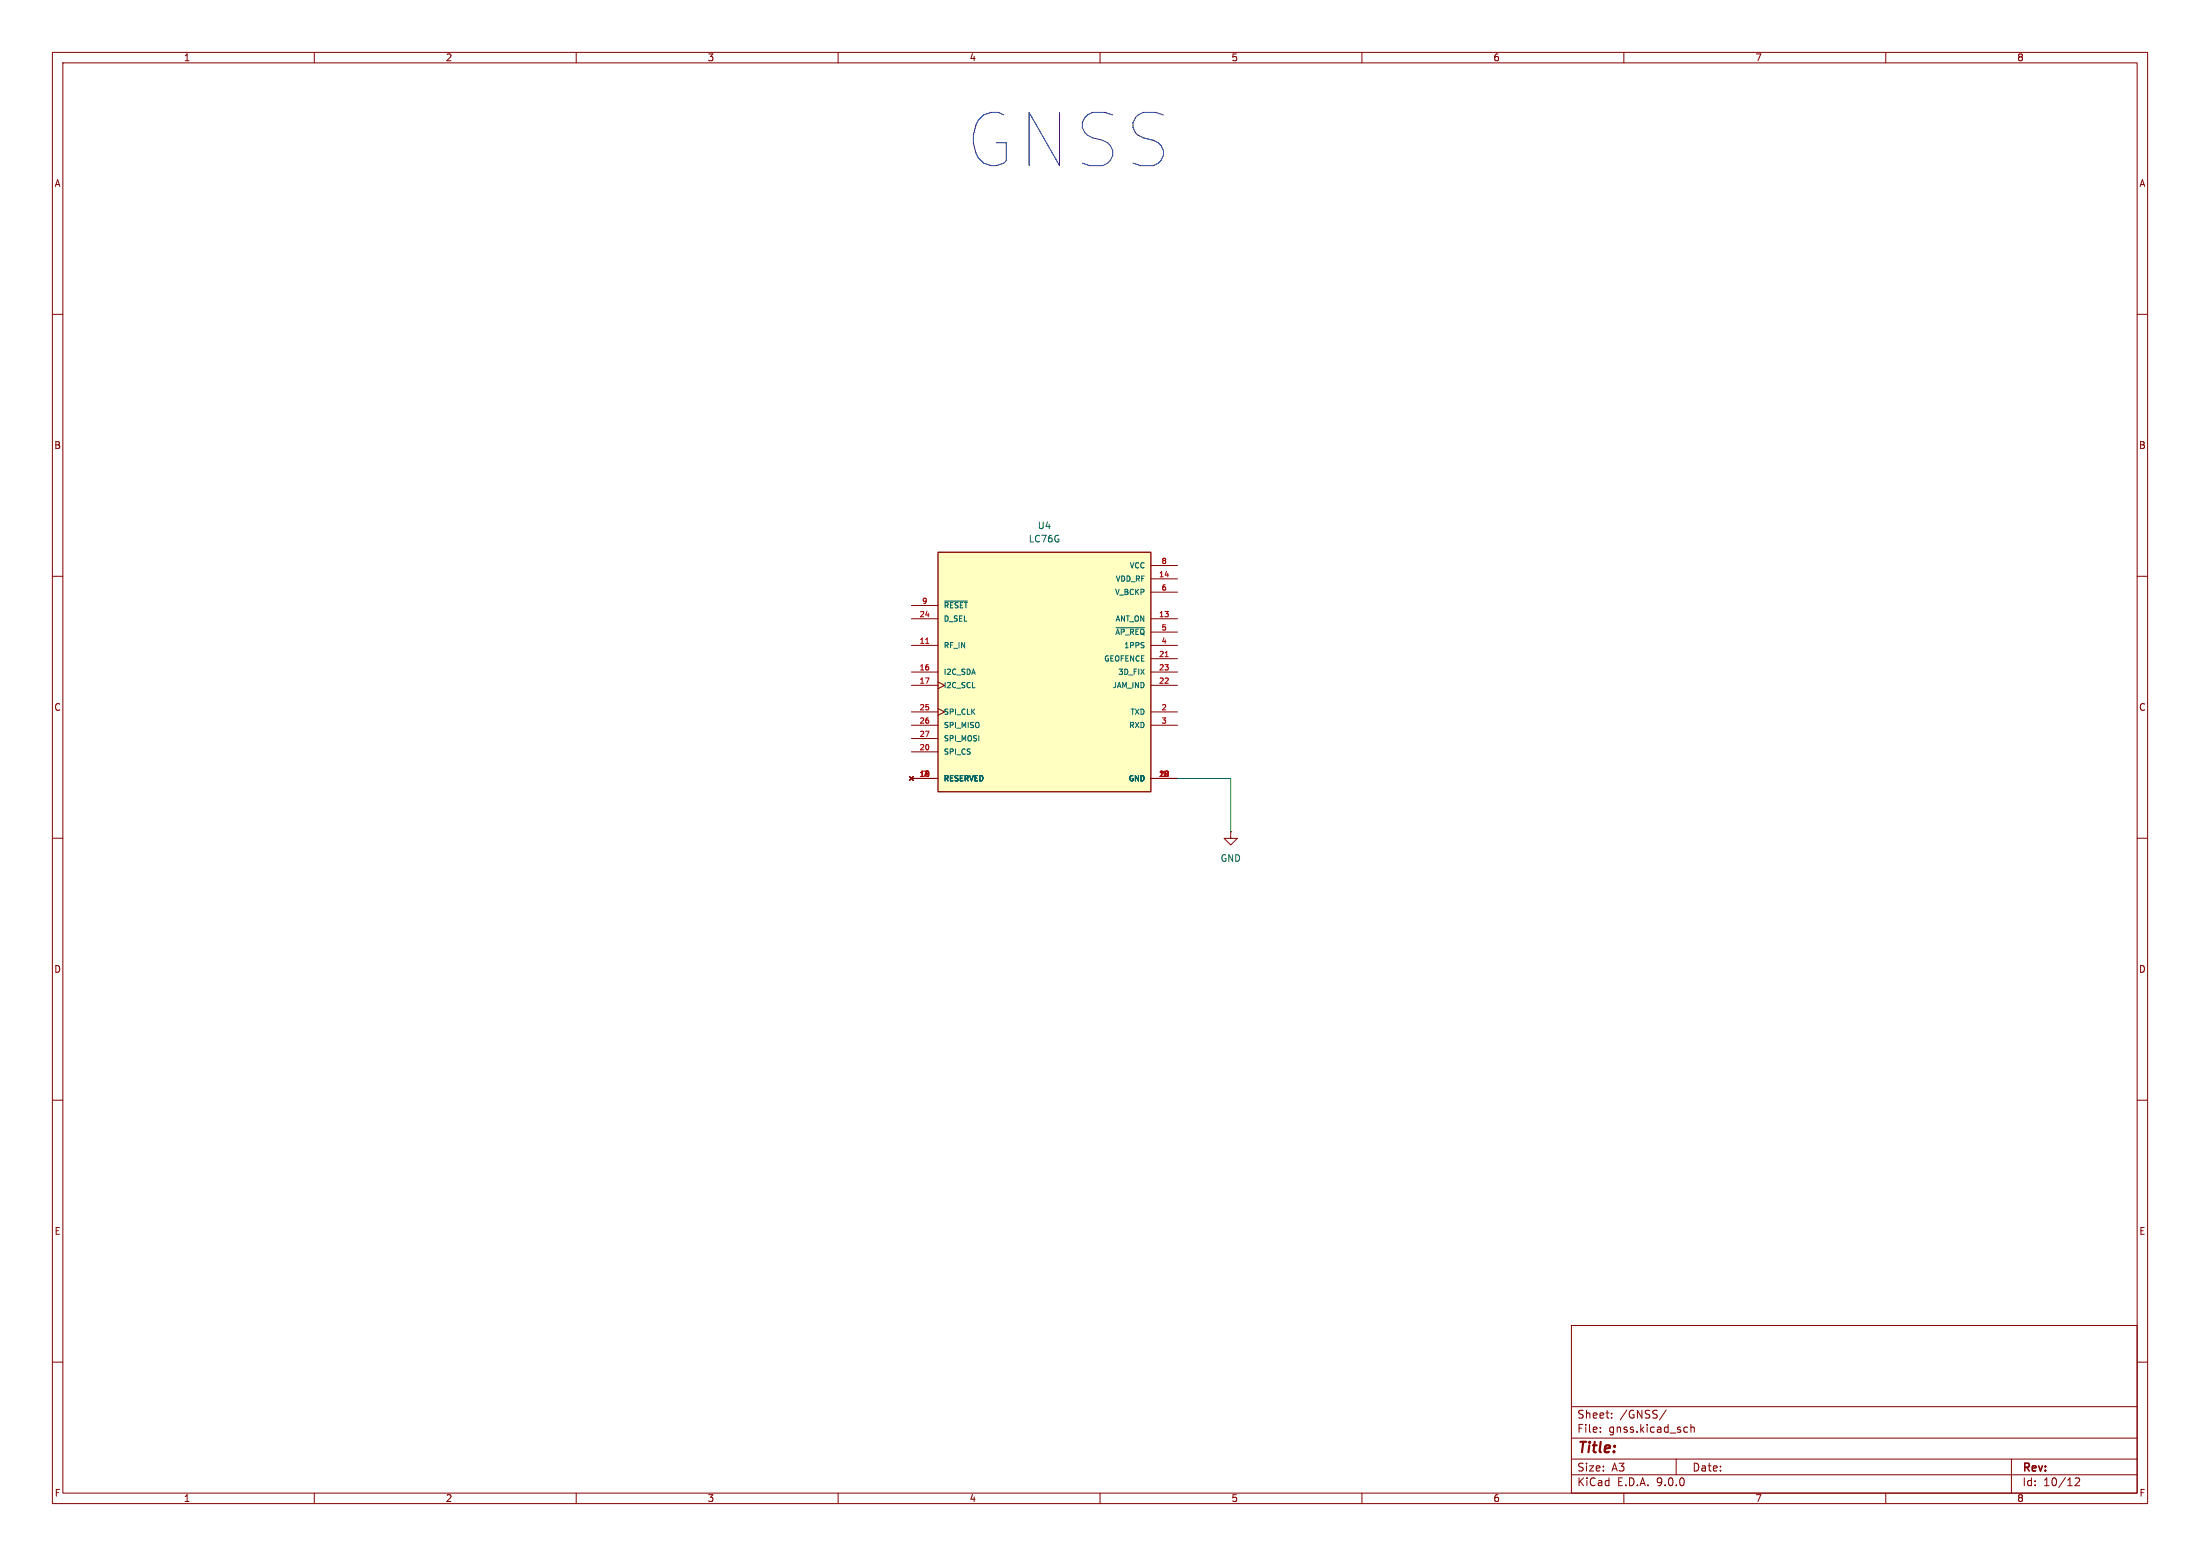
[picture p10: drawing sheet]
<svg xmlns="http://www.w3.org/2000/svg" width="420mm" height="297mm" viewBox="0 0 420 297" stroke-linecap="round" stroke-linejoin="round" font-family="sans-serif">
<g fill="none" stroke="#840000" stroke-width=".19">
<path d="M10 10h400v277h-400zM12 12h396v273h-396zM60 10v2M110 10v2M160 10v2M210 10v2M260 10v2M310 10v2M360 10v2M10 60h2M408 60h2M10 110h2"/>
<path d="M408 110h2M10 160h2M234.9 158.8v1.2h1.3l-1.3 1.3-1.2-1.3h1.2M234.9 158.8h.1M408 160h2M10 210h2M408 210h2M300 253h108v32h-108zM10 260h2M300 278.5h108M300 274.5h108M300 268.5h108"/>
<path d="M305.5 273.2v.2M305.5 272.5v.1M307.7 270.5v.2M307.7 269.8v.1M318.1 269.1l-1.3 1.9M320 278.5v3M321.7 272.4l.5 .1M322.2 273.3l-.5 .1M322.8 272.5l.2-.1 .4 .1v.9M322.8 271.9v1.5M384 278.5v6.5M408 260h2"/>
<path d="M60 285v2M110 285v2M160 285v2M210 285v2M260 285v2M300 281.5h108M310 285v2M360 285v2M396.2 282.2l.5-.1 .2 .1 .1 .3-.9 1.1h.9"/>
</g>
<path d="M179.1 105.4h40.6v45.7h-40.6z" fill="#ffffc2"/>
<path d="M179.1 105.4h40.6v45.7h-40.6z" fill="none" stroke="#840000" stroke-width=".25"/>
<g fill="none" stroke="#840000" stroke-width=".19">
<path d="M174 115.6h5.1M174 118.1h5.1M219.7 118.1h5.1M219.7 108h5.1M219.7 110.5h5.1M219.7 113h5.1M174 123.2h5.1M174 128.3h5.1M174 130.8h5.1M174 135.9h5.1M174 138.4h5.1M179.1 130.2l1.2 .6-1.2 .6"/>
<path d="M179.1 135.3l1.2 .6-1.2 .6M219.7 123.2h5.1M219.7 128.3h5.1M219.7 130.8h5.1M219.7 135.9h5.1M219.7 138.4h5.1M219.7 120.7h5.1M219.7 125.7h5.1M173.6 148.2l.8 .8M174 141h5.1M174 143.5h5.1M174 148.6h5.1"/>
<path d="M174.4 148.2l-.8 .8M219.7 148.6h5.1"/>
</g>
<path d="M180.3 114.7h4.4M213 119.8h5.5" fill="none" stroke="#006464" stroke-width=".19"/>
<path d="M176.7 122.8h.6M222.4 125.3h.6" fill="none" stroke="#a90000" stroke-width=".19"/>
<path d="M224.8 148.6h10.1v10.2" fill="none" stroke="#009600" stroke-width=".19"/>
<text font-size="14.2" fill="#0000c2" x="184.7" y="32.2">GNSS</text>
<text font-size="2.8" fill="#840000" x="301" y="277.9">Title:</text>
<g font-size="2.1" fill="#840000">
<text x="301" y="273.7">File:</text>
<text x="301" y="271">Sheet:</text>
<text x="307.1" y="273.7">gnss.kicad_sch</text>
<text x="309.2" y="271">/GNSS/</text>
<text x="301" y="281.1">Size:</text>
<text x="307.6" y="281.1">A3</text>
<text x="323" y="281.1">Date:</text>
<text x="386" y="281.3">Rev:</text>
<text x="301" y="283.9">KiCad</text>
<text x="308.7" y="283.9">E.D.A.</text>
<text x="316.3" y="283.9">9.0.0</text>
<text x="386" y="283.9">Id:</text>
<text x="390.1" y="283.9">10/12</text>
</g>
<g font-size="1.8" fill="#840000">
<text x="35" y="11.9">1</text>
<text x="85" y="11.9">2</text>
<text x="135" y="11.9">3</text>
<text x="185" y="11.9">4</text>
<text x="235" y="11.9">5</text>
<text x="285" y="11.9">6</text>
<text x="335" y="11.9">7</text>
<text x="385" y="11.9">8</text>
<text x="10.3" y="35.9">A</text>
<text x="408.3" y="35.9">A</text>
<text x="10.3" y="85.9">B</text>
<text x="408.2" y="85.9">B</text>
<text x="10.3" y="135.9">C</text>
<text x="408.2" y="135.9">C</text>
<text x="10.3" y="185.9">D</text>
<text x="408.2" y="185.9">D</text>
<text x="10.3" y="235.9">E</text>
<text x="408.3" y="235.9">E</text>
<text x="10.3" y="285.9">F</text>
<text x="35" y="286.9">1</text>
<text x="85" y="286.9">2</text>
<text x="135" y="286.9">3</text>
<text x="185" y="286.9">4</text>
<text x="235" y="286.9">5</text>
<text x="285" y="286.9">6</text>
<text x="335" y="286.9">7</text>
<text x="385" y="286.9">8</text>
<text x="408.3" y="285.9">F</text>
</g>
<g font-size="1.8" fill="#006464">
<text x="198" y="101.2">U4</text>
<text x="196.3" y="103.7">LC76G</text>
<text x="232.9" y="164.7">GND</text>
</g>
<g font-size="1.4" fill="#a90000">
<text x="221.6" y="107.7">8</text>
<text x="221.2" y="110.2">14</text>
<text x="221.6" y="112.8">6</text>
<text x="175.4" y="117.9">24</text>
<text x="175.9" y="115.3">9</text>
<text x="221.2" y="117.9">13</text>
<text x="175.4" y="122.9">11</text>
<text x="221.2" y="125.5">21</text>
<text x="221.6" y="120.4">5</text>
<text x="221.6" y="122.9">4</text>
<text x="175.4" y="128">16</text>
<text x="175.4" y="130.6">17</text>
<text x="221.2" y="128">23</text>
<text x="221.2" y="130.6">22</text>
<text x="175.4" y="135.6">25</text>
<text x="221.6" y="135.6">2</text>
<text x="175.4" y="138.2">26</text>
<text x="175.4" y="140.7">27</text>
<text x="175.4" y="143.3">20</text>
<text x="221.6" y="138.2">3</text>
<text x="175.9" y="148.3">78</text>
<text x="176.2" y="148.3">9</text>
<text x="221.6" y="148.3">12</text>
</g>
<g font-size="1.4" fill="#006464">
<text x="212.7" y="113.8">V_BCKP</text>
<text x="212.9" y="111.2">VDD_RF</text>
<text x="215.5" y="108.7">VCC</text>
<text x="180.1" y="116.3">~{RESET}</text>
<text x="180.1" y="118.8">D_SEL</text>
<text x="212.8" y="118.8">ANT_ON</text>
<text x="180.1" y="123.9">RF_IN</text>
<text x="212.8" y="121.4">~{AP_REQ}</text>
<text x="214.5" y="123.9">1PPS</text>
<text x="180.1" y="129">I2C_SDA</text>
<text x="180.1" y="131.5">I2C_SCL</text>
<text x="210.7" y="126.5">GEOFENCE</text>
<text x="212.3" y="131.5">JAM_IND</text>
<text x="213.4" y="129">3D_FIX</text>
<text x="180.1" y="136.6">SPI_CLK</text>
<text x="215.7" y="136.6">TXD</text>
<text x="180.1" y="139.2">SPI_MISO</text>
<text x="180.1" y="141.7">SPI_MOSI</text>
<text x="215.4" y="139.2">RXD</text>
<text x="180.1" y="144.2">SPI_CS</text>
<text x="180.1" y="149.3">RESERVED</text>
<text x="215.3" y="149.3">GND</text>
</g>
</svg>
